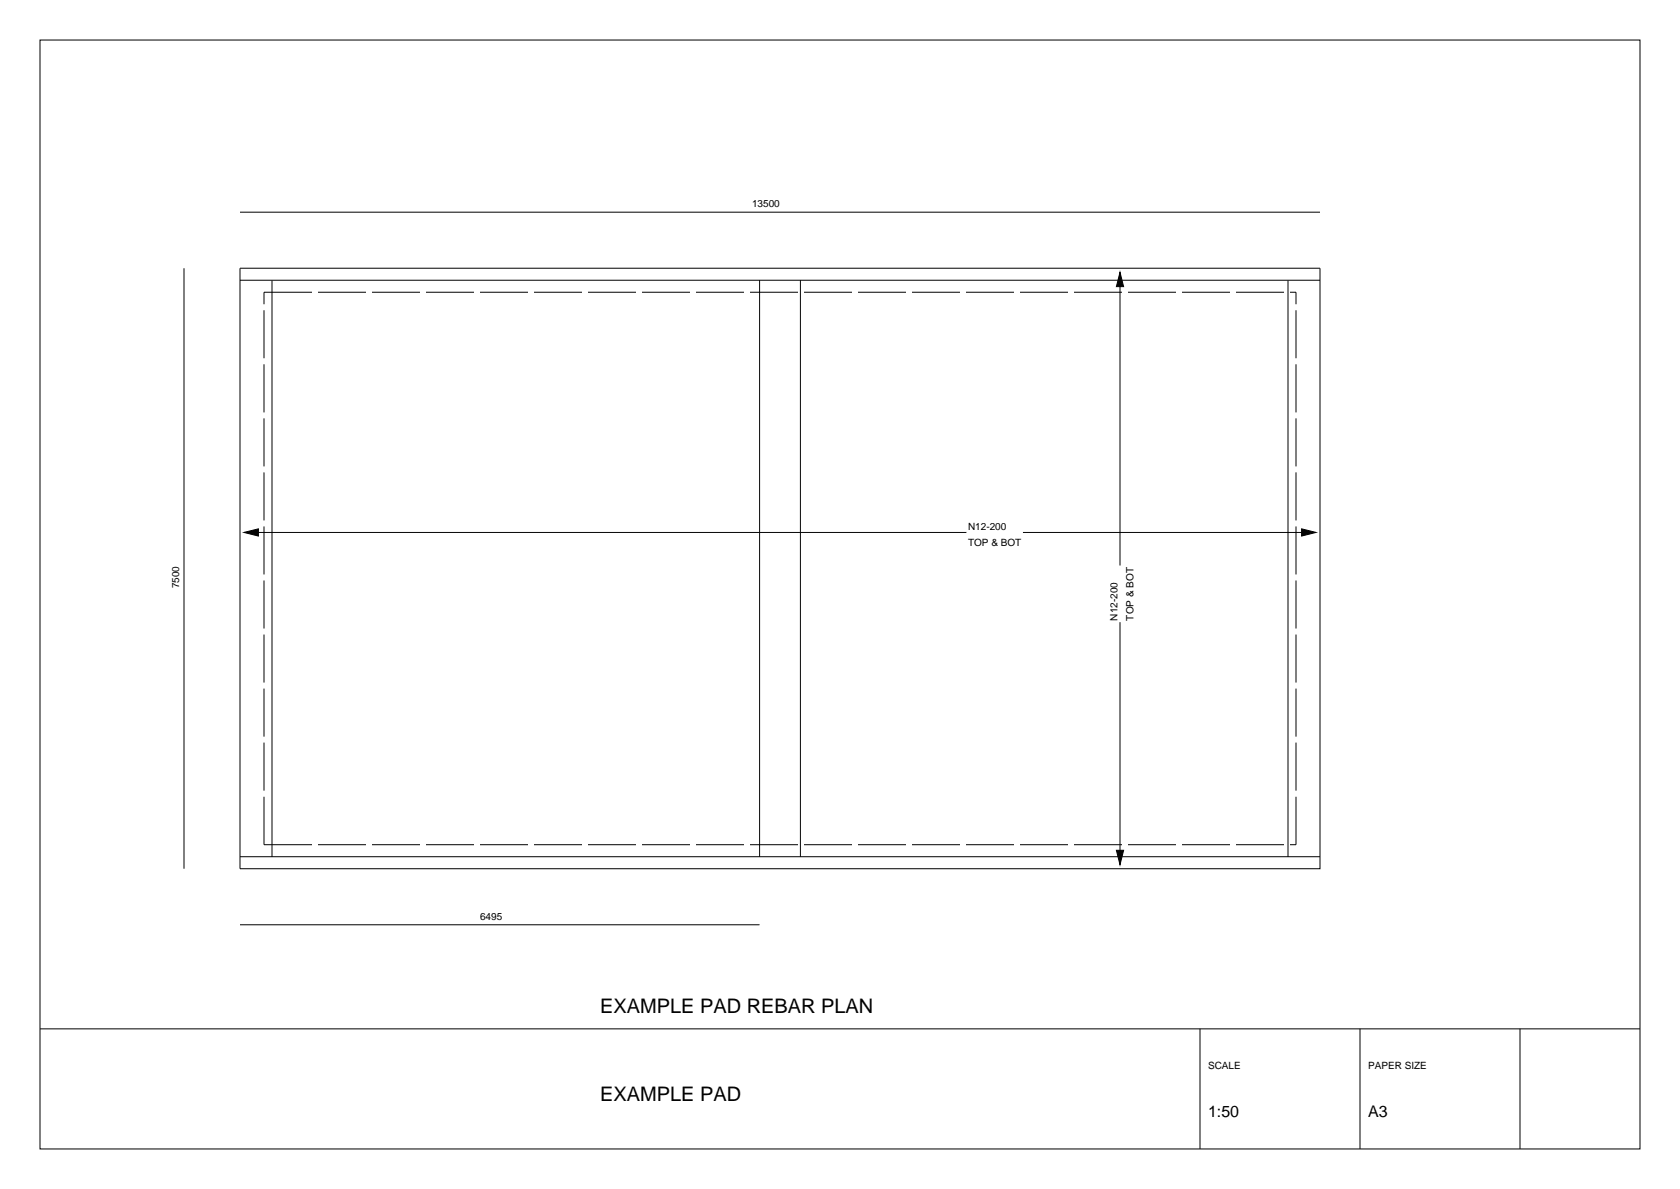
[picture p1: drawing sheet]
<svg xmlns="http://www.w3.org/2000/svg" width="420mm" height="297mm" viewBox="0 0 420 297" stroke-linecap="round" stroke-linejoin="round" font-family="sans-serif">
<g fill="none" stroke="#000" stroke-width=".25">
<path d="M10 10h400v277h-400zM60 53h270M46 67v150M60 67h270v150h-270zM60 70h270M66 77.5v12M68 70v144M78 73h-12v3M79.5 73h12M93 73h12M106.5 73h12M120 73h12"/>
<path d="M133.5 73h12M147 73h12M160.5 73h12M174 73h12M187.5 73h12M189.9 70v144M200.1 70v144M201 73h12M214.5 73h12M228 73h12M241.5 73h12M255 73h12"/>
<path d="M268.5 73h12M280 68v73.3M282 73h12M295.5 73h12M309 73h12M322 70v144M322.5 73h1.5v3M324 77.5v12M66 91v12M324 91v12M66 104.5v12M66 118v12"/>
<path d="M324 104.5v12M324 118v12M61 133h180.6M66 131.5v12M255.7 133h73.3M324 131.5v12M66 145v12M66 158.5v12M280 155.4v60.6M324 145v12M324 158.5v12M66 172v12"/>
<path d="M324 172v12M66 199v12h12M66 185.5v12M324 199v12h-1.5M324 185.5v12M60 214h270M79.5 211h12M93 211h12M106.5 211h12M120 211h12M133.5 211h12M147 211h12"/>
<path d="M160.5 211h12M174 211h12M187.5 211h12M201 211h12M214.5 211h12M228 211h12M241.5 211h12M255 211h12M268.5 211h12M282 211h12M295.5 211h12M309 211h12"/>
<path d="M60 231h129.9M10 257h400M300 257v30M340 257v30M380 257v30"/>
</g>
<path d="M280 68l.9 3.6h-1.8zM61 133l3.6-.9v1.8zM325.4 132.1l3.6 .9-3.6 .9zM279.1 212.4h1.8l-.9 3.6z" fill="#000" stroke="#000" stroke-width=".25"/>
<g font-size="5">
<text x="150" y="253">EXAMPLE PAD REBAR PLAN</text>
<text x="150" y="275">EXAMPLE PAD</text>
</g>
<g font-size="4">
<text x="302" y="279">1:50</text>
<text x="342" y="279">A3</text>
</g>
<g font-size="2.5">
<text x="188" y="51.8">13500</text>
<text x="242" y="132.4">N12-200</text>
<text x="242" y="136.4">TOP &amp; BOT</text>
<text x="44.8" y="147" transform="rotate(-90 44.8 147)">7500</text>
<text x="279.4" y="155" transform="rotate(-90 279.4 155)">N12-200</text>
<text x="283.4" y="155" transform="rotate(-90 283.4 155)">TOP &amp; BOT</text>
<text x="120" y="229.8">6495</text>
<text x="302" y="267">SCALE</text>
<text x="342" y="267">PAPER SIZE</text>
</g>
</svg>
